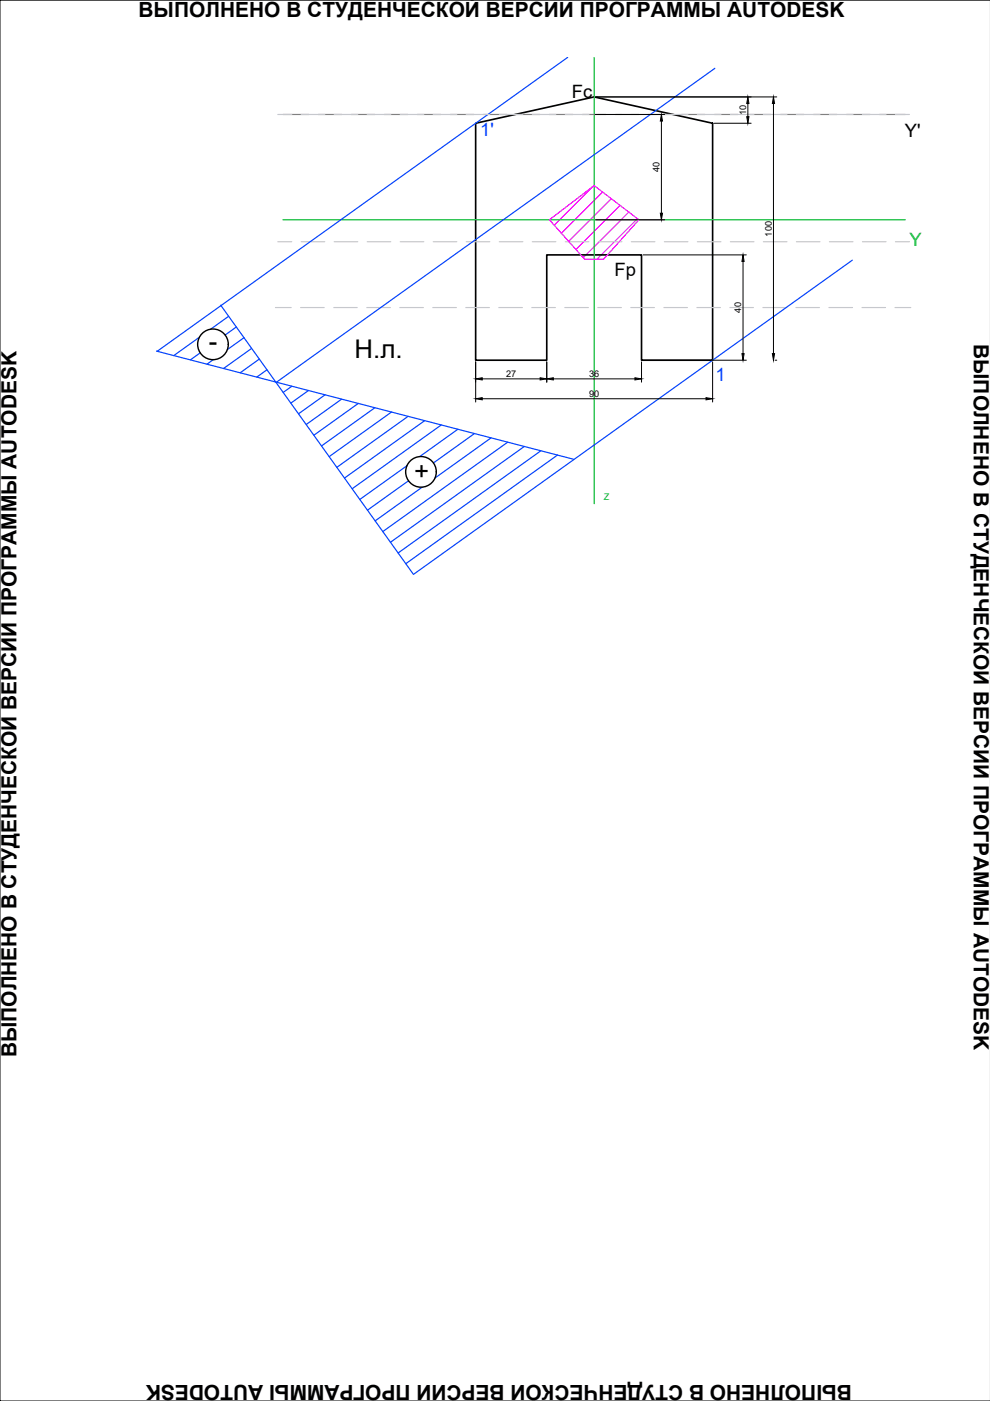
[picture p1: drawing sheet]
<svg xmlns="http://www.w3.org/2000/svg" width="210mm" height="297mm" viewBox="0 0 210 297" stroke-linecap="round" stroke-linejoin="round" font-family="sans-serif">
<path d="M125.7 39.6l-8.2 8.1M116.5 46.6l9.5-7.3 9.5 7.3-7.5 8.4h-4zM127.8 40.7l-8.8 8.8M129.6 42.1l-9 9.1M131.5 43.5l-9.4 9.4M133.3 45l-9.6 9.6M135.2 46.4l-8.6 8.6" fill="none" stroke="#f0f" stroke-width=".25"/>
<path d="M100.9 26.1l25.1-5.5 25.1 5.5v50.3h-15.1v-22.4h-20.1v22.4h-15z" fill="none" stroke="#000" stroke-width=".35"/>
<path d="M126 12.2v94.6M60 46.6h131.9" fill="none" stroke="#00b82e" stroke-width=".25"/>
<g fill="none" stroke="#808080" stroke-width=".25">
<path d="M60 24.3h5.5M67.5 24.3h5M74.5 24.3h5M81.5 24.3h5M88.5 24.3h5M95.5 24.3h5M102.5 24.3h5M109.5 24.3h5M116.5 24.3h5M123.5 24.3h5M130.5 24.3h5M137.5 24.3h5"/>
<path d="M144.5 24.3h5M151.5 24.3h5M158.5 24.3h5M165.5 24.3h5M172.5 24.3h5M179.5 24.3h5M186.5 24.3h5.4"/>
</g>
<g fill="none" stroke="#c7c8ca" stroke-width=".25">
<path d="M58.9 24.3h3M63.9 24.3h5M70.9 24.3h5M77.9 24.3h5M84.9 24.3h5M91.9 24.3h5M98.9 24.3h5M105.9 24.3h5M112.9 24.3h5M119.9 24.3h5M126.9 24.3h5M133.9 24.3h5"/>
<path d="M140.9 24.3h5M147.9 24.3h5M154.9 24.3h5M161.9 24.3h5M168.9 24.3h5M175.9 24.3h5M182.9 24.3h5M189.9 24.3h2.9M58.9 51.3h3M63.9 51.3h5M70.9 51.3h5M77.9 51.3h5"/>
<path d="M84.9 51.3h5M91.9 51.3h5M98.9 51.3h5M105.9 51.3h5M112.9 51.3h5M119.9 51.3h5M126.9 51.3h5M133.9 51.3h5M140.9 51.3h5M147.9 51.3h5M154.9 51.3h5M161.9 51.3h5"/>
<path d="M168.9 51.3h5M175.9 51.3h5M182.9 51.3h5M189.9 51.3h2.9M58.4 65.2h3.4M63.8 65.2h5M70.8 65.2h5M77.8 65.2h5M84.8 65.2h5M91.8 65.2h5M98.8 65.2h5M105.8 65.2h5"/>
<path d="M112.8 65.2h5M119.8 65.2h5M126.8 65.2h5M133.8 65.2h5M140.8 65.2h5M147.8 65.2h5M154.8 65.2h5M161.8 65.2h5M168.8 65.2h5M175.8 65.2h5M182.8 65.2h5M189.8 65.2h3.3"/>
</g>
<!-- layer: nulevaya liniya -->
<g fill="none" stroke="#003fff" stroke-width=".25">
<path d="M120.4 12.2l-87.1 62.3M151.6 14.5l-93.1 66.6M180.7 55.2l-93 66.6M33.2 74.4l88.4 23M42.3 71.5l-5.5 3.9M42.5 74.8l-2.1 1.5M45.2 76.3l-1.3 .9M46.8 64.7l40.8 57M48.5 67.1l-3.8 2.7M50.1 69.3l-2.4 1.7M51.7 71.6l-3.5 2.5M53.4 73.9l-6 4.2"/>
<path d="M55 76.1l-4.1 2.9M56.6 78.4l-2.2 1.6M61.9 81.9l-1.9 1.3M65.4 82.8l-3.7 2.7M68.9 83.7l-5.6 4M72.4 84.6l-7.5 5.4M76 85.5l-9.5 6.8M79.5 86.4l-11.3 8.2M83 87.4l-13.2 9.4M86.3 98.7l-10 7.2M86.5 88.3l-15.1 10.8M90 89.2l-17 12.2"/>
<path d="M93.6 90.1l-18.9 13.5M97.1 91l-8.1 5.8M100.6 91.9l-8.7 6.3M104.1 92.8l-11.9 8.5M107.6 93.7l-26.4 19M111.2 94.7l-28.4 20.3M114.7 95.6l-30.3 21.6M118.2 96.5l-32.2 23M86.6 101.9l-8.7 6.3M89.5 103.3l-10 7.1"/>
</g>
<g fill="none" stroke="#000" stroke-width=".3">
<circle cx="45.2" cy="73" r="3.2"/>
<circle cx="89.3" cy="100" r="3.2"/>
</g>
<g fill="none" stroke="#000" stroke-width=".21">
<path d="M210 0h-210v297h210M126.2 24.3h14.7M126.3 20.6h38.4M140.2 25.7v19.5M151.4 26.1h7.9M158.6 21.9v2.8M164 21.9v53.1M126.3 46.6h14.6M136.4 54h21.8M157.5 55.4v19.6M100.9 76.7v8.5M115.9 76.7v4.3"/>
<path d="M136 76.7v4.3M136.4 76.4h21.8M151.1 76.7v8.5M164.3 76.4h.4M102.2 80.3h12.3M102.2 84.5h47.5M117.3 80.3h17.3"/>
</g>
<g fill="#000" stroke="#000" stroke-width=".21">
<path d="M140.2 24.3l.3 1.4h-.5zM158.6 20.6l.2 1.3h-.5zM158.3 24.7h.5l-.2 1.4zM164 20.6l.2 1.3h-.4zM140 45.2h.5l-.3 1.4zM157.5 54l.3 1.4h-.5zM157.3 75h.5l-.3 1.4zM163.8 75h.4l-.2 1.4zM100.9 80.3l1.3-.2v.5zM100.9 84.5l1.3-.2v.5zM114.5 80.1l1.4 .2-1.4 .3zM115.9 80.3l1.4-.2v.5z"/>
<path d="M134.6 80.1l1.4 .2-1.4 .3zM149.7 84.3l1.4 .2-1.4 .3z"/>
</g>
<g font-size="5.5">
<text x="44.3" y="74.2">-</text>
<text x="75.2" y="76">Н.л.</text>
<text x="87.8" y="101.8">+</text>
</g>
<g font-size="4.4">
<text x="29.4" y="3.5">ВЫПОЛНЕНО В СТУДЕНЧЕСКОЙ ВЕРСИИ ПРОГРАММЫ AUTODESK</text>
<text x="206.5" y="72.9" transform="rotate(90 206.5 72.9)">ВЫПОЛНЕНО В СТУДЕНЧЕСКОЙ ВЕРСИИ ПРОГРАММЫ AUTODESK</text>
<text x="3.5" y="224.2" transform="rotate(-90 3.5 224.2)">ВЫПОЛНЕНО В СТУДЕНЧЕСКОЙ ВЕРСИИ ПРОГРАММЫ AUTODESK</text>
<text x="180.6" y="293.5" transform="rotate(-180 180.6 293.5)">ВЫПОЛНЕНО В СТУДЕНЧЕСКОЙ ВЕРСИИ ПРОГРАММЫ AUTODESK</text>
</g>
<g font-size="3.9">
<text x="121.3" y="20.7">Fc</text>
<text x="191.8" y="29.1">Y'</text>
<text x="130.3" y="58.6">Fp</text>
</g>
<g font-size="3.9" fill="#003fff">
<text x="101.8" y="28.9">1'</text>
<text x="151.7" y="80.9">1</text>
</g>
<text font-size="3.9" fill="#00b82e" x="192.8" y="52.3">Y</text>
<g font-size="1.9">
<text x="158.2" y="24.5" transform="rotate(-90 158.2 24.5)">10</text>
<text x="139.9" y="36.5" transform="rotate(-90 139.9 36.5)">40</text>
<text x="163.6" y="50.1" transform="rotate(-90 163.6 50.1)">100</text>
<text x="157.2" y="66.3" transform="rotate(-90 157.2 66.3)">40</text>
<text x="107.3" y="80">27</text>
<text x="124.9" y="80">36</text>
<text x="124.9" y="84.2">90</text>
</g>
<text font-size="1.9" fill="#00b82e" x="128" y="106">Z</text>
</svg>
